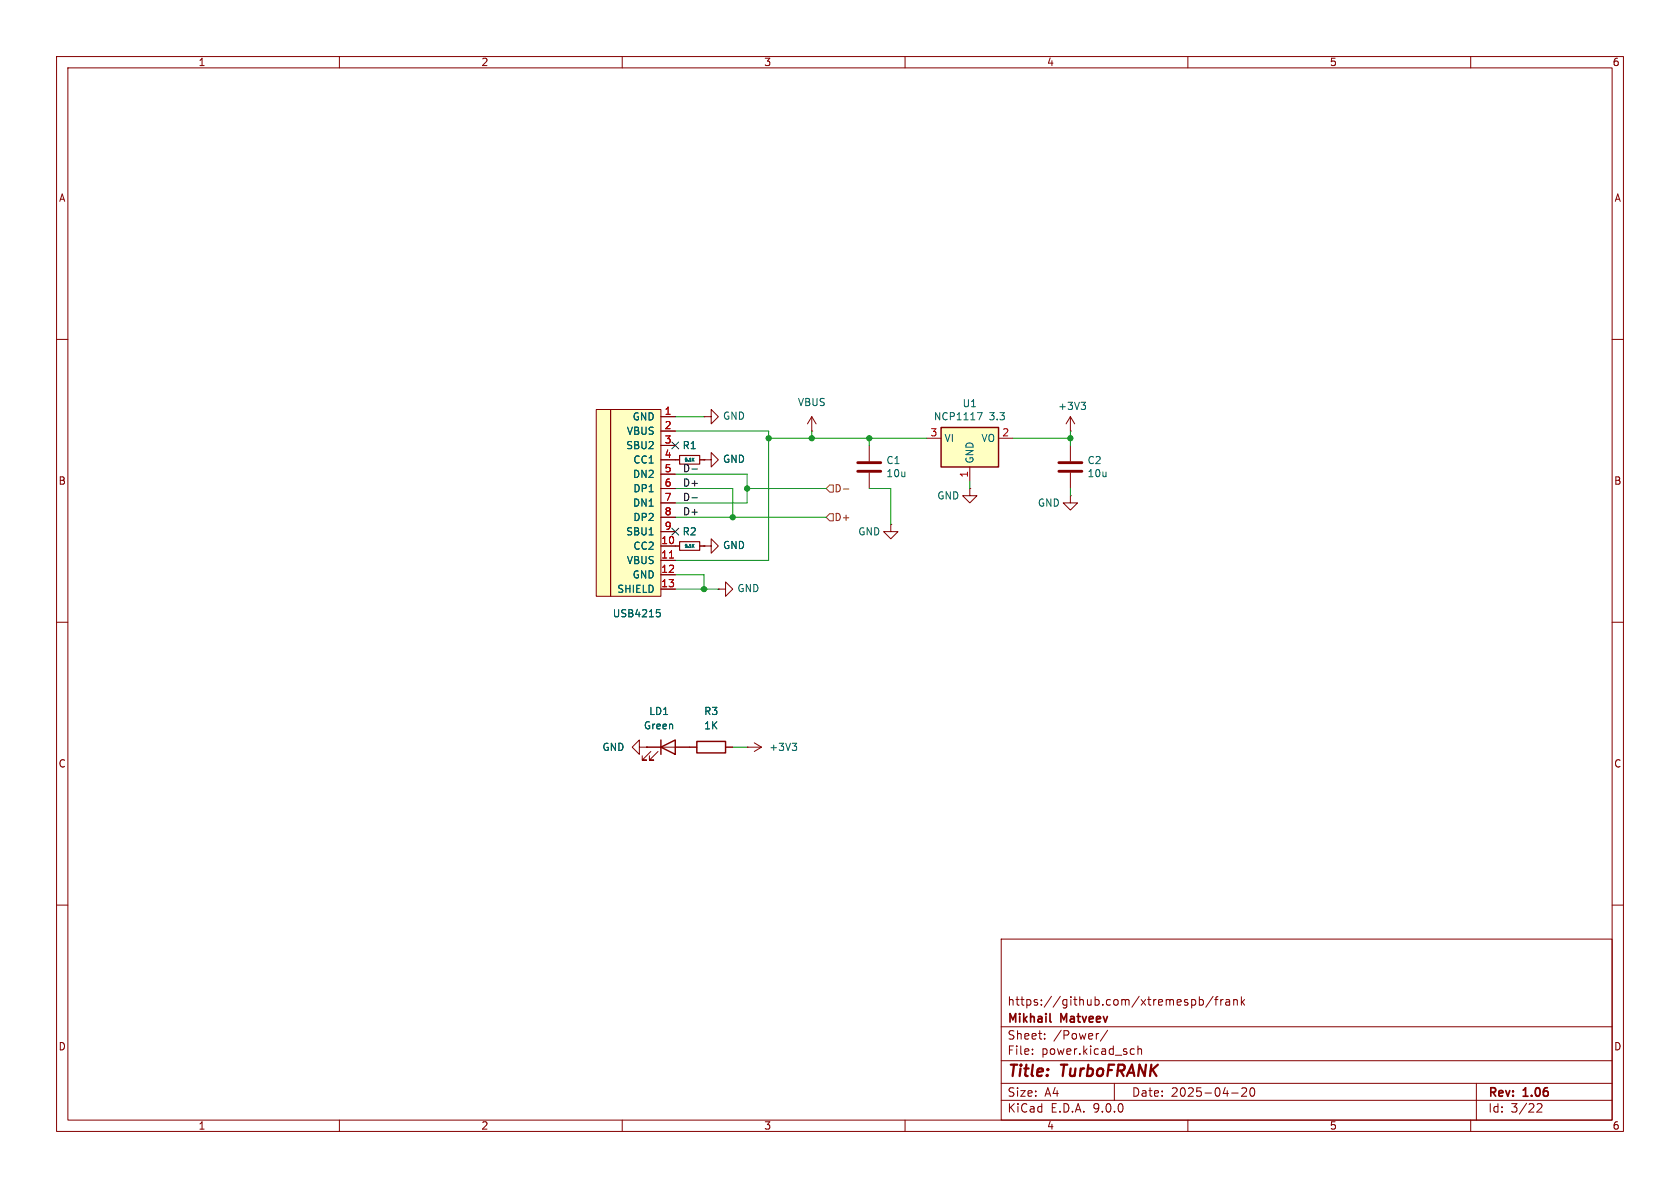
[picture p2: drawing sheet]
<svg xmlns="http://www.w3.org/2000/svg" width="297mm" height="210mm" viewBox="0 0 297 210" stroke-linecap="round" stroke-linejoin="round" font-family="sans-serif">
<g fill="none" stroke="#840000" stroke-width=".18">
<path d="M10 10h277v190h-277zM12 12h273v186h-273zM60 10v2M110 10v2M160 10v2M210 10v2M260 10v2M10 60h2M124.5 73.7h1.2v-1.3l1.3 1.3-1.3 1.2v-1.2M124.5 73.7h.1M143.5 76.2h.1M143.5 73.7l-.8 1.2"/>
<path d="M143.5 73.7l.8 1.2M143.5 73.7v2.5M153.7 78.7v2.8M189.2 78.7v2.8M285 60h2M119.4 81.3h.7M123.7 81.3h.8M124.5 81.3h1.2v-1.3l1.3 1.3-1.3 1.3v-1.3M124.5 81.3h.1M153.7 83.6v2.8M157.5 92.7v1.3h1.2l-1.2 1.3-1.3-1.3h1.3M157.5 92.7h.1"/>
<path d="M189.2 83.6v2.8M10 110h2M127 104.1h1.3v-1.2l1.2 1.2-1.2 1.3v-1.3M127 104.1h.1M285 110h2M113 132.1v-1.3l-1.2 1.3 1.2 1.3v-1.3h1.3M114.3 132.1h.1M114.3 132.1h8.9M115.1 132.8l-1.6 1.6h.8h-.8v-.8M116.3 132.8l-1.5 1.6h.8h-.8v-.8M128.3 132.1h1.2M132.1 132.1h.1"/>
<path d="M132.1 132.1h2.5M133.3 131.3l1.3 .8M134.6 132.1l-1.3 .7M10 160h2M177 166h108v32h-108zM210.7 176.8l.4-.1 .3 .3v.4l-.2 .2h-.5M212 176.8l.5-.1 .2 .3v.4l-.1 .2h-.6M212 176.2v1.5M214.5 176.1l-1.3 2M214.7 176.7h.6M215.3 176.2l-.3 .2v1.3M215.8 176.7v1"/>
<path d="M216.2 176.7l-.2 .1-.2 .2M216.7 176.8h.6l.1 .9M217.4 177.1h-.5a.29 .29 0 0 0-.2 .3 .29 .29 0 0 0 .2 .3l.5-.1M218.1 176.8l.2-.1 .4 .1v.9M218.1 176.7v1M219.5 176.2v1.5M219.6 177.1l.4 .6M220 176.7l-.5 .6M285 160h2M60 198v2M110 198v2M160 198v2"/>
<path d="M177 194.5h108M177 191.5h108M177 187.5h108M177 181.5h108M182.5 186.3v.1M182.5 185.5v.1M184.7 183.6v.1M184.7 182.8v.1M194.2 182.7l-.2 .1M195.8 182.1l-1.3 2M197 191.5v3M200.1 185.4l.4 .1"/>
<path d="M200.5 186.3l-.4 .1M201.2 185.5l.2-.1 .3 .1 .1 .9M201.2 184.9v1.5M210 198v2M217.7 193.2h1.2M219.5 192.4l.6-.1 .2 .1 .1 .3-.9 1.1h.9M221.1 192.4l.2-.1a.81 .81 0 0 1 .6 .6 .81 .81 0 0 1-.3 .8l-.1 .1a.81 .81 0 0 1-.4-1.4zM260 198v2M261 191.5v6.5M271.7 195.2l.6-.1 .2 .1 .1 .3-.9 1.1h.9"/>
</g>
<path d="M185.6 180.5l.2 .2" fill="none" stroke="#840000" stroke-width=".3"/>
<path d="M151.6 81.8h4.1M151.6 83.3h4.1M187.2 81.8h4.1M187.2 83.3h4.1" fill="none" stroke="#840000" stroke-width=".51"/>
<path d="M122.5 81.2l.2 .3M122.7 81l-.3 .3M140.1 131.4h.7l-.4 .5M140.6 131.9l.2 .2v.3l-.2 .3" fill="none" stroke="#006464" stroke-width=".18"/>
<path d="M116.8 132.1l2.6-1.3v2.6zM116.8 130.8v2.6M123.2 131.1h5.1v2h-5.1z" fill="none" stroke="#840000" stroke-width=".25"/>
<path d="M120.1 80.5h3.6v1.5h-3.6z" fill="none" stroke="#840000" stroke-width=".2"/>
<g fill="#ffffc2">
<path d="M105.4 72.4h2.5v33h-2.5z"/>
<path d="M107.9 72.4h8.9v33h-8.9z"/>
</g>
<g fill="none" stroke="#840000" stroke-width=".18">
<path d="M105.4 72.4h2.5v33h-2.5zM107.9 72.4h8.9v33h-8.9zM116.8 73.7h2.6M116.8 76.2h2.6M116.8 78.7h2.6M116.8 81.3h2.6M116.8 83.8h2.6M116.8 86.4h2.6M116.8 88.9h2.6M116.8 91.4h2.6M116.8 94h2.6M116.8 96.5h2.6"/>
<path d="M116.8 99.1h2.6M171.4 86.4v1.2h1.3l-1.3 1.3-1.2-1.3h1.2M171.4 86.4h.1M116.8 101.6h2.6M116.8 104.1h2.6"/>
</g>
<path d="M118.4 98.6h.7" fill="none" stroke="#a90000" stroke-width=".18"/>
<path d="M116.1 107.8h.6M116.2 108.3h.3l.2 .2-.1 .5h-.4" fill="none" stroke="#006464" stroke-width=".18"/>
<path d="M166.4 75.6h10.1v7h-10.1z" fill="#ffffc2"/>
<path d="M166.4 75.6h10.1v7h-10.1z" fill="none" stroke="#840000" stroke-width=".25"/>
<g fill="none" stroke="#840000" stroke-width=".18">
<path d="M116.8 73.7h2.6M116.8 76.2h2.6M116.8 78.7h2.6M163.8 77.5h2.6M176.5 77.5h2.6M189.2 76.2h.1M189.2 73.7l-.7 1.2M189.2 73.7l.8 1.2M189.2 73.7v2.5M116.8 96.5h3.3M116.8 81.3h3.3M116.8 83.8h2.6"/>
<path d="M116.8 86.4h2.6M116.8 88.9h2.6M116.8 91.4h2.6M116.8 94h2.6M116.8 99.1h2.6M123.7 96.5h.8M123.7 81.3h.8M124.5 96.5h1.2v-1.2l1.3 1.2-1.3 1.3v-1.3M124.5 96.5h.1M124.5 81.3h.1M171.4 82.6v2.5M189.2 87.6v1.3h1.3l-1.3 1.3-1.2-1.3h1.2"/>
<path d="M189.2 87.6h.1M116.8 101.6h2.6M116.8 104.1h2.6M114.3 132.1h.1M114.3 132.1h2.5M119.4 132.1h3.8M128.3 132.1h1.2"/>
</g>
<path d="M172.8 72.9h.8l-.5 1.3M191.1 71.1h.8l-.4 .5M191.7 71.6l.2 .2v.3l-.2 .3M122.5 96.5l.2 .2M122.5 81.2l.2 .3M122.7 96.2l-.3 .3M122.7 81l-.3 .3M116.1 107.8h.6M116.2 108.3h.3l.2 .2-.1 .5h-.4" fill="none" stroke="#006464" stroke-width=".18"/>
<path d="M120.1 95.8h3.6v1.5h-3.6z" fill="none" stroke="#840000" stroke-width=".2"/>
<path d="M146.7 85.7h.6v1.3h-.6l-.7-.6zM146.7 90.8h.6v1.3h-.6l-.7-.7zM149.1 86.5h1" fill="none" stroke="#725600" stroke-width=".18"/>
<path d="M122.3 88h1M122.3 82.9h1" fill="none" stroke="#0f0f0f" stroke-width=".18"/>
<g fill="none" stroke="#009600" stroke-width=".18">
<path d="M119.4 76.2h16.5v22.9h-16.5M119.4 73.7h5.1M135.9 77.5h27.9M143.5 76.2v1.3M153.7 77.5v1.2M179.1 77.5h10.1M189.2 76.2v2.5M119.4 91.4h26.6M119.4 86.4h10.1v5M119.4 83.8h12.7v5.1h-12.7M132.1 86.4h13.9M153.7 86.4h3.8v6.3"/>
<path d="M171.4 85.1v1.3M189.2 86.4v1.2M119.4 104.1h7.6M119.4 101.6h5.1v2.5M129.5 132.1h2.6"/>
</g>
<path d="M118.8 78.1l1.2 1.2M120 78.1l-1.2 1.2M118.8 93.4l1.2 1.2M120 93.4l-1.2 1.2" fill="none" stroke="#000084" stroke-width=".18"/>
<path d="M118.4 98.6h.7" fill="none" stroke="#a90000" stroke-width=".18"/>
<g fill="#009600" stroke="#009600" stroke-width=".18">
<circle cx="143.5" cy="77.5" r=".46"/>
<circle cx="153.7" cy="77.5" r=".46"/>
<circle cx="135.9" cy="77.5" r=".46"/>
<circle cx="189.2" cy="77.5" r=".46"/>
<circle cx="129.5" cy="91.4" r=".46"/>
<circle cx="132.1" cy="86.4" r=".46"/>
<circle cx="124.5" cy="104.1" r=".46"/>
</g>
<g font-size="2.8" fill="#840000">
<text x="178" y="190.9">Title:</text>
<text x="187.7" y="190.9">TurboFRANK</text>
</g>
<g font-size="2.1" fill="#840000">
<text x="178" y="178">https://github.com/xtremespb/frank</text>
<text x="178" y="184">Sheet:</text>
<text x="178" y="181.2">Mikhail</text>
<text x="186.2" y="184">/Power/</text>
<text x="187.6" y="181.2">Matveev</text>
<text x="178" y="186.7">File:</text>
<text x="184.1" y="186.7">power.kicad_sch</text>
<text x="178" y="196.9">KiCad</text>
<text x="178" y="194.1">Size:</text>
<text x="184.7" y="194.1">A4</text>
<text x="185.7" y="196.9">E.D.A.</text>
<text x="193.3" y="196.9">9.0.0</text>
<text x="200" y="194.1">Date:</text>
<text x="207" y="194.1">2025-04-20</text>
<text x="263" y="194.3">Rev:</text>
<text x="263" y="196.9">Id:</text>
<text x="267.1" y="196.9">3/22</text>
<text x="269.4" y="194.3">1.06</text>
</g>
<g font-size="1.8" fill="#840000">
<text x="35" y="11.9">1</text>
<text x="85" y="11.9">2</text>
<text x="135" y="11.9">3</text>
<text x="185" y="11.9">4</text>
<text x="235" y="11.9">5</text>
<text x="285" y="11.9">6</text>
<text x="10.3" y="35.9">A</text>
<text x="285.3" y="35.9">A</text>
<text x="10.3" y="85.9">B</text>
<text x="285.3" y="85.9">B</text>
<text x="10.3" y="135.9">C</text>
<text x="285.3" y="135.9">C</text>
<text x="10.3" y="185.9">D</text>
<text x="285.3" y="185.9">D</text>
<text x="35" y="199.9">1</text>
<text x="85" y="199.9">2</text>
<text x="135" y="199.9">3</text>
<text x="185" y="199.9">4</text>
<text x="235" y="199.9">5</text>
<text x="285" y="199.9">6</text>
</g>
<g font-size="1.8" fill="#006464">
<text x="141" y="72">VBUS</text>
<text x="110.7" y="77.1">VBUS</text>
<text x="111.8" y="74.5">GND</text>
<text x="127.7" y="74.4">GND</text>
<text x="165" y="74.5">NCP1117</text>
<text x="170.1" y="72.2">U1</text>
<text x="174.9" y="74.5">3.3</text>
<text x="187" y="72.7">+3V3</text>
<text x="110.6" y="79.6">SBU2</text>
<text x="111.9" y="82.1">CC1</text>
<text x="120.6" y="79.6">R1</text>
<text x="127.7" y="82">GND</text>
<text x="156.6" y="82.2">C1</text>
<text x="166.9" y="78.3">VI</text>
<text x="172.3" y="82" transform="rotate(-90 172.3 82)">GND</text>
<text x="173.4" y="78.3">VO</text>
<text x="192.2" y="82.2">C2</text>
<text x="111.8" y="84.7">DN2</text>
<text x="111.8" y="89.8">DN1</text>
<text x="111.9" y="87.2">DP1</text>
<text x="156.6" y="84.6">10u</text>
<text x="165.6" y="88.5">GND</text>
<text x="183.4" y="89.8">GND</text>
<text x="192.2" y="84.6">10u</text>
<text x="110.6" y="94.8">SBU1</text>
<text x="111.9" y="92.3">DP2</text>
<text x="120.6" y="94.8">R2</text>
<text x="151.6" y="94.8">GND</text>
<text x="110.7" y="99.9">VBUS</text>
<text x="111.9" y="97.4">CC2</text>
<text x="127.7" y="97.3">GND</text>
<text x="109" y="105">SHIELD</text>
<text x="111.8" y="102.5">GND</text>
<text x="130.3" y="104.9">GND</text>
<text x="108.2" y="109.3">USB4215</text>
<text x="113.7" y="129.1">Green</text>
<text x="114.7" y="126.6">LD1</text>
<text x="124.4" y="126.6">R3</text>
<text x="124.4" y="129.1">1K</text>
<text x="106.4" y="132.9">GND</text>
<text x="135.9" y="132.9">+3V3</text>
</g>
<g font-size="1.8" fill="#a90000">
<text x="117.4" y="73.4">1</text>
<text x="117.4" y="75.9">2</text>
<text x="164.4" y="77.2">3</text>
<text x="177.1" y="77.2">2</text>
<text x="117.4" y="78.5">3</text>
<text x="117.4" y="81">4</text>
<text x="117.4" y="83.6">5</text>
<text x="117.4" y="86.1">6</text>
<text x="117.4" y="88.6">7</text>
<text x="171.2" y="84.5" transform="rotate(-90 171.2 84.5)">1</text>
<text x="117.4" y="91.2">8</text>
<text x="117.4" y="93.7">9</text>
<text x="116.8" y="96.3">10</text>
<text x="116.8" y="98.8">11</text>
<text x="116.8" y="101.3">12</text>
<text x="116.8" y="103.9">13</text>
</g>
<g font-size="1.8" fill="#0f0f0f">
<text x="120.6" y="83.6">D-</text>
<text x="120.6" y="86.1">D+</text>
<text x="120.6" y="88.6">D-</text>
<text x="120.6" y="91.2">D+</text>
</g>
<g font-size="1.8" fill="#725600">
<text x="147.4" y="87.2">D-</text>
<text x="147.4" y="92.3">D+</text>
</g>
<g font-size=".7" fill="#006464">
<text x="120.9" y="81.7">5.1K</text>
<text x="120.9" y="97">5.1K</text>
</g>
</svg>
